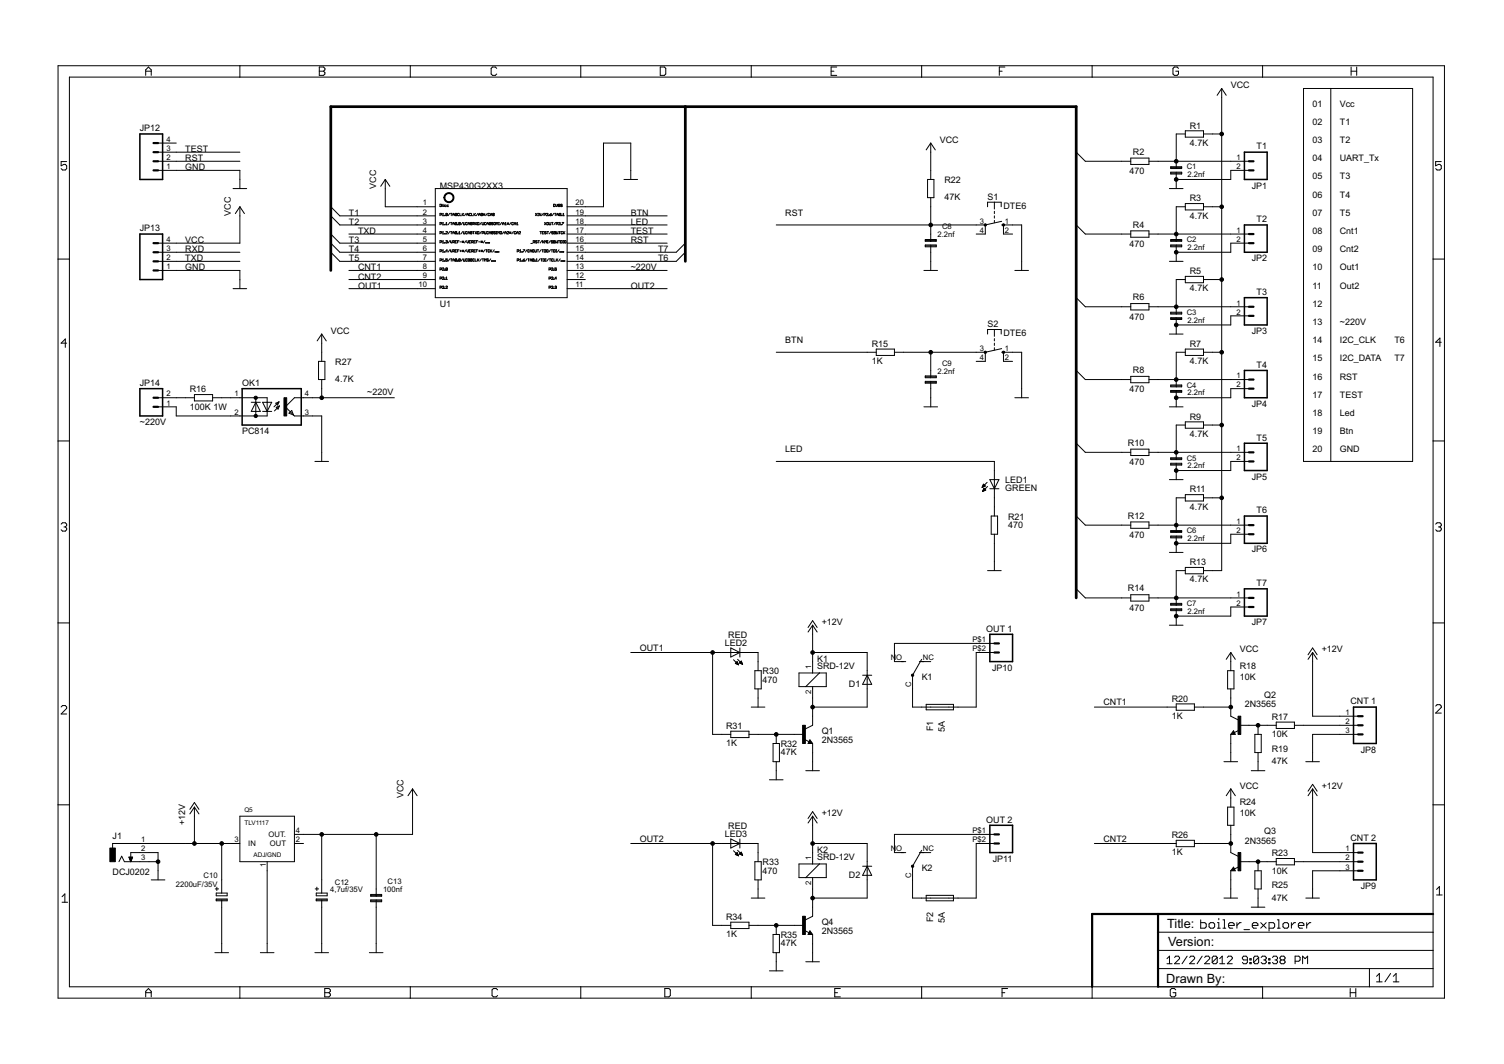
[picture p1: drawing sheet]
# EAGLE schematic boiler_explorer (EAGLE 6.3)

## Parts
C1  2.2nf  C5B2,5A  [C5B2,5A]
C2  2.2nf  C5B2,5A  [C5B2,5A]
C3  2.2nf  C5B2,5A  [C5B2,5A]
C4  2.2nf  C5B2,5A  [C5B2,5A]
C5  2.2nf  C5B2,5A  [C5B2,5A]
C6  2.2nf  C5B2,5A  [C5B2,5A]
C7  2.2nf  C5B2,5A  [C5B2,5A]
C8  2.2nf  C5B2,5A  [C5B2,5A]
C9  2.2nf  C5B2,5A  [C5B2,5A]
C10  2200uF/35V  E35-16  [E35-16]
C12  4,7uf/35V  E2-5@1  [E2,5-5]
C13  100nf  C5B2,5A  [C5B2,5A]
D1  DIODE-SMB  [SMB]
D2  DIODE-SMB  [SMB]
F1  5A  FUSEBLANK_5X20MM  [FUSE_HOLDER_5X20MM]
F2  5A  FUSEBLANK_5X20MM  [FUSE_HOLDER_5X20MM]
J1  DCJ0202  [DCJ0202]
JP1  T1  M025MM  [SCREWTERMINAL-5MM-2]
JP2  T2  M025MM  [SCREWTERMINAL-5MM-2]
JP3  T3  M025MM  [SCREWTERMINAL-5MM-2]
JP4  T4  M025MM  [SCREWTERMINAL-5MM-2]
JP5  T5  M025MM  [SCREWTERMINAL-5MM-2]
JP6  T6  M025MM  [SCREWTERMINAL-5MM-2]
JP7  T7  M025MM  [SCREWTERMINAL-5MM-2]
JP8  CNT 1  M03POLAR_LOCK  [MOLEX-1X3_LOCK]
JP9  CNT 2  M03POLAR_LOCK  [MOLEX-1X3_LOCK]
JP10  OUT 1  M02PTH2  [1X02_BIG]
JP11  OUT 2  M02PTH2  [1X02_BIG]
JP12  M04PTH  [1X04]
JP13  M04PTH  [1X04]
JP14  ~220V  M025MM  [SCREWTERMINAL-5MM-2]
K1  SRD-12V  JS-M1-12V-5  [SRD]
K2  SRD-12V  JS-M1-12V-5  [SRD]
LED1  GREEN  LEDCHIP-LED0805  [CHIP-LED0805]
LED2  RED  LEDCHIP-LED0805  [CHIP-LED0805]
LED3  RED  LEDCHIP-LED0805  [CHIP-LED0805]
OK1  PC814  [DIL04]
Q1  2N3565  [TO92]
Q2  2N3565  [TO92]
Q3  2N3565  [TO92]
Q4  2N3565  [TO92]
Q5  TLV1117  [SOT223-4]
R1  4.7K  R-EU_R0805  [R0805]
R2  470  R-EU_R0805  [R0805]
R3  4.7K  R-EU_R0805  [R0805]
R4  470  R-EU_R0805  [R0805]
R5  4.7K  R-EU_R0805  [R0805]
R6  470  R-EU_R0805  [R0805]
R7  4.7K  R-EU_R0805  [R0805]
R8  470  R-EU_R0805  [R0805]
R9  4.7K  R-EU_R0805  [R0805]
R10  470  R-EU_R0805  [R0805]
R11  4.7K  R-EU_R0805  [R0805]
R12  470  R-EU_R0805  [R0805]
R13  4.7K  R-EU_R0805  [R0805]
R14  470  R-EU_R0805  [R0805]
R15  1K  R-EU_R0805  [R0805]
R16  100K 1W  R-EU_R0805  [R0805]
R17  10K  R-EU_R0805  [R0805]
R18  10K  R-EU_R0805  [R0805]
R19  47K  R-EU_R0805  [R0805]
R20  1K  R-EU_R0805  [R0805]
R21  470  R-EU_R0805  [R0805]
R22  47K  R-EU_R0805  [R0805]
R23  10K  R-EU_R0805  [R0805]
R24  10K  R-EU_R0805  [R0805]
R25  47K  R-EU_R0805  [R0805]
R26  1K  R-EU_R0805  [R0805]
R27  4.7K  R-EU_R0805  [R0805]
R30  470  R-EU_R0805  [R0805]
R31  1K  R-EU_R0805  [R0805]
R32  47K  R-EU_R0805  [R0805]
R33  470  R-EU_R0805  [R0805]
R34  1K  R-EU_R0805  [R0805]
R35  47K  R-EU_R0805  [R0805]
S1  DTE6  [DTE6]
S2  DTE6  [DTE6]
U1  G2XX3---N20  [N20]

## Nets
+12V: C10.+ D1.C D2.C JP8.1 JP9.1 K1.1 K2.1 Q5.3(IN)
BTN: R15.1 U1.19
CNT1: R20.1 U1.8
CNT2: R26.1 U1.9
GND: C1.1 C2.1 C3.1 C4.1 C5.1 C6.1 C7.1 C8.1 C9.1 C10.- C12.- C13.1 J1.2 J1.3 JP1.2 JP2.2 JP3.2 JP4.2 JP5.2 JP6.2 JP7.2 JP8.3 JP9.3 JP13.1 OK1.3(E) Q1.3(E) Q2.3(E) Q3.3(E) Q4.3(E) Q5.1(ADJ/GND) R19.1 R21.1 R25.1 R30.1 R32.1 R33.1 R35.1 S1.1(S) S2.1(S) U1.20
LED: LED1.A U1.18
N$1: C2.2 JP2.1 R3.2 R4.2
N$2: C1.2 JP1.1 R1.2 R2.2
N$3: C3.2 JP3.1 R5.2 R6.2
N$4: C4.2 JP4.1 R7.2 R8.2
N$5: C5.2 JP5.1 R9.2 R10.2
N$6: C6.2 JP6.1 R11.2 R12.2
N$7: C7.2 JP7.1 R13.2 R14.2
N$8: Q1.2(B) R31.2 R32.2
N$9: D1.A K1.2 Q1.1(C)
N$10: JP10.P$1 K1.NO(2:S)
N$11: F1.2 K1.C(2:P)
N$12: F1.1 JP10.P$2
N$13: LED2.C R30.2
N$14: Q4.2(B) R34.2 R35.2
N$15: JP8.2 R17.2
N$16: Q2.2(B) R17.1 R19.2
N$17: Q2.1(C) R18.1 R20.2
N$18: JP9.2 R23.2
N$19: Q3.2(B) R23.1 R25.2
N$20: Q3.1(C) R24.1 R26.2
N$21: JP14.2 R16.1
N$22: C9.2 R15.2 S2.3(P)
N$23: LED1.C R21.2
N$24: D2.A K2.2 Q4.1(C)
N$25: JP11.P$1 K2.NO(2:S)
N$26: F2.2 K2.C(2:P)
N$27: F2.1 JP11.P$2
N$28: LED3.C R33.2
N$29: OK1.1(AC1) R16.2
N$30: J1.1
N$31: JP14.1 OK1.2(AC2)
OUT1: LED2.A R31.1 U1.10
OUT2: LED3.A R34.1 U1.11
RST: C8.2 R22.1 S1.3(P) U1.16
T1: R2.1 U1.2
T2: R4.1 U1.3
T3: R6.1 U1.5
T4: R8.1 U1.6
T5: R10.1 U1.7
T6: R12.1 U1.14
T7: R14.1 U1.15
TEST: U1.17
TXD: U1.4
VCC: C12.+ C13.2 Q5.4(OUT.) R1.1 R3.1 R5.1 R7.1 R9.1 R11.1 R13.1 R18.2 R22.2 R24.2 R27.2 U1.1
~220V: OK1.4(C) R27.1 U1.13
Unconnected: JP12.1 JP12.2 JP12.3 JP12.4 JP13.2 JP13.3 JP13.4 K1.NC(2:O) K2.NC(2:O) S1.2(S) S1.4(P) S2.2(S) S2.4(P) U1.12

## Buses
T[1..7]

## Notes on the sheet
- 01 | Vcc
- 02 | T1
- 03 | T2
- 04 | UART_Tx
- 05 | T3
- 06 | T4
- 07 | T5
- 08 | Cnt1
- 09 | Cnt2
- 10 | Out1
- 11 | Out2
- 12
- 13 | ~220V
- 14 | I2C_CLK | T6
- 15 | I2C_DATA | T7
- 16 | RST
- 17 | TEST
- 18 | Led
- 19 | Btn
- 20 | GND

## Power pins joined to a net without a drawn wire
OUT: Q5.2(OUT)

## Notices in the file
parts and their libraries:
SparkFun: Licensing: CC v3.0 Share-Alike You are welcome to use this library for commercial purposes.
